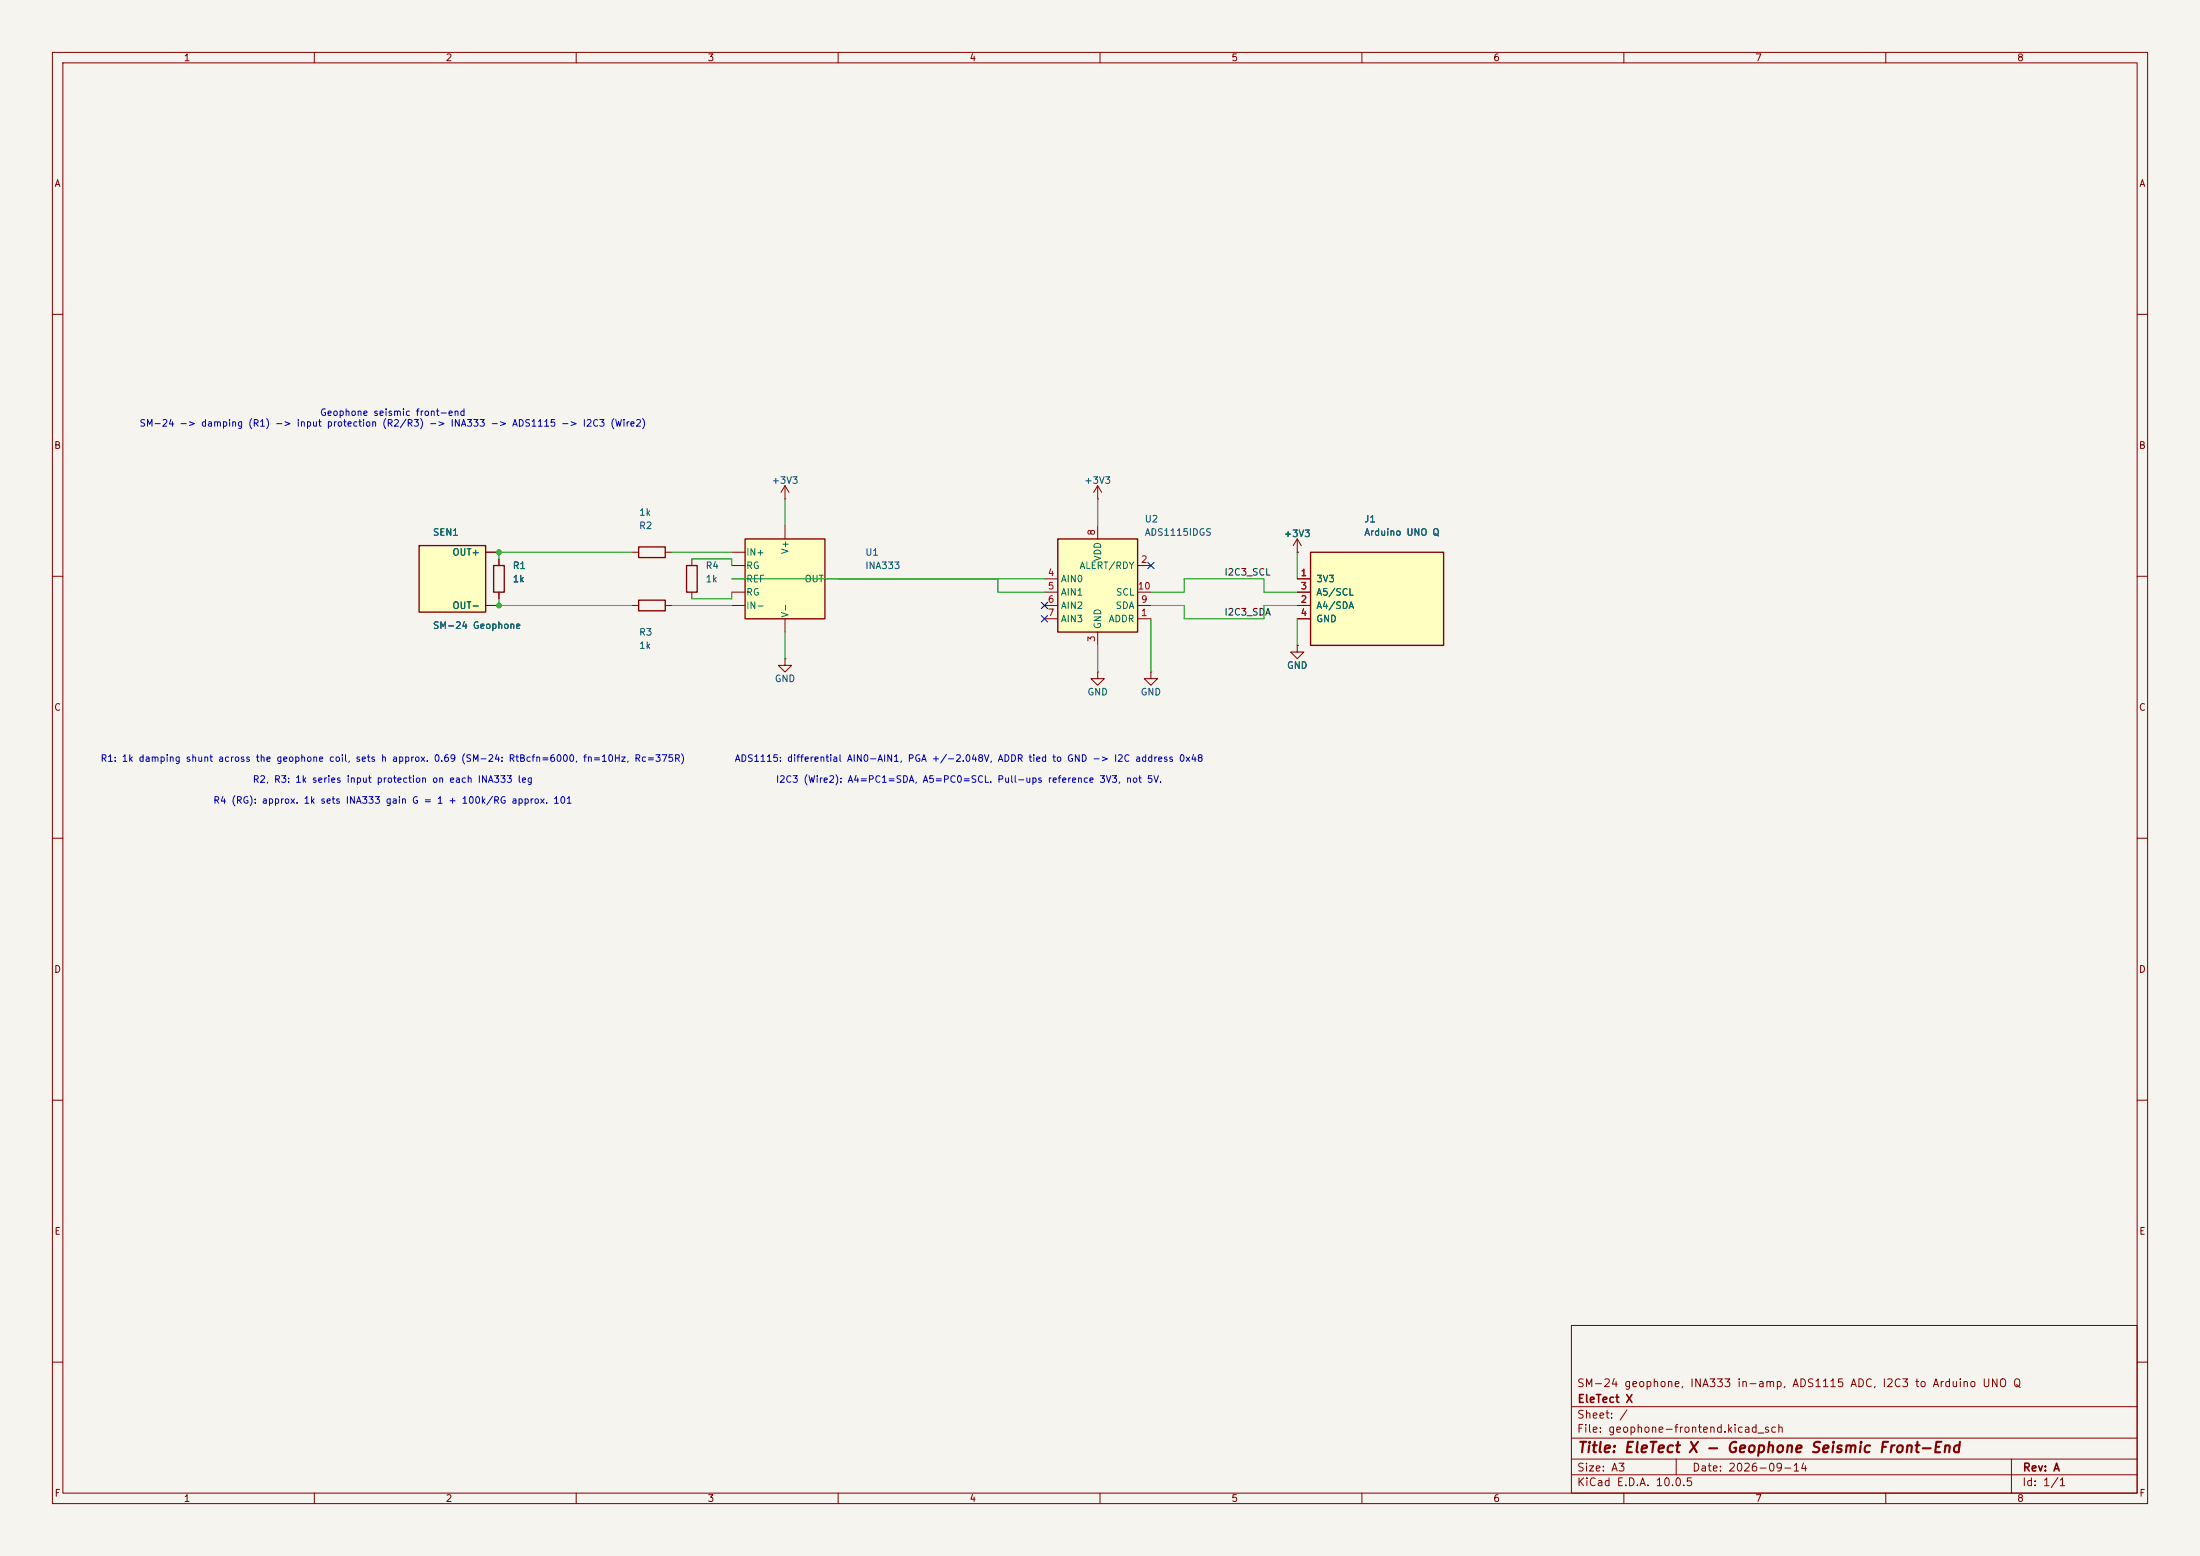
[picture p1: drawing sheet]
(kicad_sch
 (version 20250114)
 (generator "eeschema")
 (generator_version "9.0")
 (paper "A3")
 (title_block
  (title "EleTect X - Geophone Seismic Front-End")
  (date "2026-09-14")
  (rev "A")
  (company "EleTect X")
  (comment 1 "SM-24 geophone, INA333 in-amp, ADS1115 ADC, I2C3 to Arduino UNO Q"))
 (lib_symbols
  (symbol "Device:R"
   (pin_numbers (hide yes))
   (pin_names
    (offset 0)) (exclude_from_sim no) (in_bom yes) (on_board yes)
   (property "Reference" "R" (at 2.032 0 90) (effects (font (size 1.27 1.27))))
   (property "Value" "R" (at 0 0 90) (effects (font (size 1.27 1.27))))
   (property "Footprint" "Resistor_THT:R_Axial_DIN0207_L6.3mm_D2.5mm_P10.16mm_Horizontal" (at -1.778 0 90) (effects (font (size 1.27 1.27)) (hide yes)))
   (property "Datasheet" "" (at 0 0 0) (effects (font (size 1.27 1.27)) (hide yes)))
   (property "Description" "Resistor" (at 0 0 0) (effects (font (size 1.27 1.27)) (hide yes)))
   (symbol "R_0_1"
    (rectangle (start -1.016 -2.54) (end 1.016 2.54) (stroke (width 0.254) (type default)) (fill (type none))))
   (symbol "R_1_1"
    (pin passive line (at 0 3.81 270) (length 1.27) (name "" (effects (font (size 1.27 1.27)))) (number "1" (effects (font (size 1.27 1.27)))))
    (pin passive line (at 0 -3.81 90) (length 1.27) (name "" (effects (font (size 1.27 1.27)))) (number "2" (effects (font (size 1.27 1.27))))))
   (embedded_fonts no))
  (symbol "power:GND"
   (power global)
   (pin_numbers (hide yes))
   (pin_names (offset 0) (hide yes)) (exclude_from_sim no) (in_bom yes) (on_board yes)
   (property "Reference" "#PWR" (at 0 -6.35 0) (effects (font (size 1.27 1.27)) (hide yes)))
   (property "Value" "GND" (at 0 -3.81 0) (effects (font (size 1.27 1.27))))
   (property "Footprint" "" (at 0 0 0) (effects (font (size 1.27 1.27)) (hide yes)))
   (property "Datasheet" "" (at 0 0 0) (effects (font (size 1.27 1.27)) (hide yes)))
   (property "Description" "Power symbol creates a global label with name \"GND\" , ground" (at 0 0 0) (effects (font (size 1.27 1.27)) (hide yes)))
   (symbol "GND_0_1"
    (polyline (pts (xy 0 0) (xy 0 -1.27) (xy 1.27 -1.27) (xy 0 -2.54) (xy -1.27 -1.27) (xy 0 -1.27)) (stroke (width 0) (type default)) (fill (type none))))
   (symbol "GND_1_1"
    (pin power_in line (at 0 0 270) (length 0) (name "" (effects (font (size 1.27 1.27)))) (number "1" (effects (font (size 1.27 1.27))))))
   (embedded_fonts no))
  (symbol "power:+3V3"
   (power global)
   (pin_numbers (hide yes))
   (pin_names (offset 0) (hide yes)) (exclude_from_sim no) (in_bom yes) (on_board yes)
   (property "Reference" "#PWR" (at 0 -3.81 0) (effects (font (size 1.27 1.27)) (hide yes)))
   (property "Value" "+3V3" (at 0 3.556 0) (effects (font (size 1.27 1.27))))
   (property "Footprint" "" (at 0 0 0) (effects (font (size 1.27 1.27)) (hide yes)))
   (property "Datasheet" "" (at 0 0 0) (effects (font (size 1.27 1.27)) (hide yes)))
   (property "Description" "Power symbol creates a global label with name \"+3V3\"" (at 0 0 0) (effects (font (size 1.27 1.27)) (hide yes)))
   (symbol "+3V3_0_1"
    (polyline (pts (xy -0.762 1.27) (xy 0 2.54)) (stroke (width 0) (type default)) (fill (type none)))
    (polyline (pts (xy 0 2.54) (xy 0.762 1.27)) (stroke (width 0) (type default)) (fill (type none)))
    (polyline (pts (xy 0 0) (xy 0 2.54)) (stroke (width 0) (type default)) (fill (type none))))
   (symbol "+3V3_1_1"
    (pin power_in line (at 0 0 90) (length 0) (name "" (effects (font (size 1.27 1.27)))) (number "1" (effects (font (size 1.27 1.27))))))
   (embedded_fonts no))
  (symbol "Amplifier_Instrumentation:INA333xxDGK"
   (pin_numbers (hide yes))
   (pin_names (offset 0.127)) (exclude_from_sim no) (in_bom yes) (on_board yes)
   (property "Reference" "U" (at 3.81 3.175 0) (effects (font (size 1.27 1.27)) (justify left)))
   (property "Value" "INA333xxDGK" (at 3.81 -3.175 0) (effects (font (size 1.27 1.27)) (justify left)))
   (property "Footprint" "Package_SO:VSSOP-8_3x3mm_P0.65mm" (at 0 -7.62 0) (effects (font (size 1.27 1.27)) (hide yes)))
   (property "Datasheet" "https://www.ti.com/lit/ds/symlink/ina333.pdf" (at 2.54 0 0) (effects (font (size 1.27 1.27)) (hide yes)))
   (property "Description" "Zero Drift, Micropower Instrumentation Amplifier G = 1 + 100kOhm/Rg, VSSOP-8" (at 0 0 0) (effects (font (size 1.27 1.27)) (hide yes)))
   (symbol "INA333xxDGK_0_1"
    (rectangle (start -7.62 7.62) (end 7.62 -7.62) (stroke (width 0.254) (type default)) (fill (type background))))
   (symbol "INA333xxDGK_1_1"
    (pin passive line (at -10.16 2.54 0) (length 2.54) (name "RG" (effects (font (size 1.27 1.27)))) (number "1" (effects (font (size 1.27 1.27)))))
    (pin input line (at -10.16 -5.08 0) (length 2.54) (name "IN-" (effects (font (size 1.27 1.27)))) (number "2" (effects (font (size 1.27 1.27)))))
    (pin input line (at -10.16 5.08 0) (length 2.54) (name "IN+" (effects (font (size 1.27 1.27)))) (number "3" (effects (font (size 1.27 1.27)))))
    (pin power_in line (at 0 -10.16 90) (length 2.54) (name "V-" (effects (font (size 1.27 1.27)))) (number "4" (effects (font (size 1.27 1.27)))))
    (pin input line (at -10.16 0 0) (length 2.54) (name "REF" (effects (font (size 1.27 1.27)))) (number "5" (effects (font (size 1.27 1.27)))))
    (pin output line (at 10.16 0 180) (length 2.54) (name "OUT" (effects (font (size 1.27 1.27)))) (number "6" (effects (font (size 1.27 1.27)))))
    (pin power_in line (at 0 10.16 270) (length 2.54) (name "V+" (effects (font (size 1.27 1.27)))) (number "7" (effects (font (size 1.27 1.27)))))
    (pin passive line (at -10.16 -2.54 0) (length 2.54) (name "RG" (effects (font (size 1.27 1.27)))) (number "8" (effects (font (size 1.27 1.27))))))
   (embedded_fonts no))
  (symbol "Analog_ADC:ADS1115IDGS" (exclude_from_sim no) (in_bom yes) (on_board yes)
   (property "Reference" "U" (at 2.54 13.97 0) (effects (font (size 1.27 1.27))))
   (property "Value" "ADS1115IDGS" (at 7.62 11.43 0) (effects (font (size 1.27 1.27))))
   (property "Footprint" "Package_SO:TSSOP-10_3x3mm_P0.5mm" (at 0 -12.7 0) (effects (font (size 1.27 1.27)) (hide yes)))
   (property "Datasheet" "http://www.ti.com/lit/ds/symlink/ads1115.pdf" (at -1.27 -22.86 0) (effects (font (size 1.27 1.27)) (hide yes)))
   (property "Description" "Ultra-Small, Low-Power, I2C-Compatible, 860-SPS, 16-Bit ADCs With Internal Reference, Oscillator, and Programmable Comparator, VSSOP-10" (at 0 0 0) (effects (font (size 1.27 1.27)) (hide yes)))
   (symbol "ADS1115IDGS_0_1"
    (rectangle (start -7.62 10.16) (end 7.62 -7.62) (stroke (width 0.254) (type default)) (fill (type background))))
   (symbol "ADS1115IDGS_1_1"
    (pin input line (at 10.16 -5.08 180) (length 2.54) (name "ADDR" (effects (font (size 1.27 1.27)))) (number "1" (effects (font (size 1.27 1.27)))))
    (pin output line (at 10.16 5.08 180) (length 2.54) (name "ALERT/RDY" (effects (font (size 1.27 1.27)))) (number "2" (effects (font (size 1.27 1.27)))))
    (pin power_in line (at 0 -10.16 90) (length 2.54) (name "GND" (effects (font (size 1.27 1.27)))) (number "3" (effects (font (size 1.27 1.27)))))
    (pin input line (at -10.16 2.54 0) (length 2.54) (name "AIN0" (effects (font (size 1.27 1.27)))) (number "4" (effects (font (size 1.27 1.27)))))
    (pin input line (at -10.16 0 0) (length 2.54) (name "AIN1" (effects (font (size 1.27 1.27)))) (number "5" (effects (font (size 1.27 1.27)))))
    (pin input line (at -10.16 -2.54 0) (length 2.54) (name "AIN2" (effects (font (size 1.27 1.27)))) (number "6" (effects (font (size 1.27 1.27)))))
    (pin input line (at -10.16 -5.08 0) (length 2.54) (name "AIN3" (effects (font (size 1.27 1.27)))) (number "7" (effects (font (size 1.27 1.27)))))
    (pin power_in line (at 0 12.7 270) (length 2.54) (name "VDD" (effects (font (size 1.27 1.27)))) (number "8" (effects (font (size 1.27 1.27)))))
    (pin bidirectional line (at 10.16 -2.54 180) (length 2.54) (name "SDA" (effects (font (size 1.27 1.27)))) (number "9" (effects (font (size 1.27 1.27)))))
    (pin input line (at 10.16 0 180) (length 2.54) (name "SCL" (effects (font (size 1.27 1.27)))) (number "10" (effects (font (size 1.27 1.27))))))
   (embedded_fonts no))
  (symbol "eletect:SM24_Geophone"
   (pin_numbers (hide yes))
   (pin_names (offset 1.016)) (exclude_from_sim no) (in_bom yes) (on_board yes)
   (property "Reference" "SEN" (at -8.89 8.89 0) (effects (font (size 1.27 1.27))))
   (property "Value" "SM-24 Geophone" (at -8.89 -8.89 0) (effects (font (size 1.27 1.27))))
   (property "Footprint" "" (at 0 0 0) (effects (font (size 1.27 1.27)) (hide yes)))
   (property "Datasheet" "" (at 0 0 0) (effects (font (size 1.27 1.27)) (hide yes)))
   (property "Description" "10 Hz vertical velocity geophone, 375 ohm coil, buried sensor element" (at 0 0 0) (effects (font (size 1.27 1.27)) (hide yes)))
   (symbol "SM24_Geophone_0_1"
    (rectangle (start -6.35 6.35) (end 6.35 -6.35) (stroke (width 0.254) (type default)) (fill (type background))))
   (symbol "SM24_Geophone_1_1"
    (pin passive line (at 8.89 5.08 180) (length 2.54) (name "OUT+" (effects (font (size 1.27 1.27)))) (number "1" (effects (font (size 1.27 1.27)))))
    (pin passive line (at 8.89 -5.08 180) (length 2.54) (name "OUT-" (effects (font (size 1.27 1.27)))) (number "2" (effects (font (size 1.27 1.27))))))
   (embedded_fonts no))
  (symbol "eletect:Arduino_UNOQ_I2C3"
   (pin_names (offset 1.016)) (exclude_from_sim no) (in_bom yes) (on_board yes)
   (property "Reference" "J" (at -12.7 12.7 0) (effects (font (size 1.27 1.27))))
   (property "Value" "Arduino UNO Q" (at -12.7 -12.7 0) (effects (font (size 1.27 1.27))))
   (property "Footprint" "" (at 0 0 0) (effects (font (size 1.27 1.27)) (hide yes)))
   (property "Datasheet" "" (at 0 0 0) (effects (font (size 1.27 1.27)) (hide yes)))
   (property "Description" "Arduino UNO Q (STM32U585) header pins used by the geophone front-end: A4/A5 = I2C3 (Wire2), plus 3V3/GND" (at 0 0 0) (effects (font (size 1.27 1.27)) (hide yes)))
   (symbol "Arduino_UNOQ_I2C3_0_1"
    (rectangle (start -12.7 8.89) (end 12.7 -8.89) (stroke (width 0.254) (type default)) (fill (type background))))
   (symbol "Arduino_UNOQ_I2C3_1_1"
    (pin power_in line (at -15.24 3.81 0) (length 2.54) (name "3V3" (effects (font (size 1.27 1.27)))) (number "1" (effects (font (size 1.27 1.27)))))
    (pin bidirectional line (at -15.24 -1.27 0) (length 2.54) (name "A4/SDA" (effects (font (size 1.27 1.27)))) (number "2" (effects (font (size 1.27 1.27)))))
    (pin output line (at -15.24 1.27 0) (length 2.54) (name "A5/SCL" (effects (font (size 1.27 1.27)))) (number "3" (effects (font (size 1.27 1.27)))))
    (pin power_in line (at -15.24 -3.81 0) (length 2.54) (name "GND" (effects (font (size 1.27 1.27)))) (number "4" (effects (font (size 1.27 1.27))))))
   (embedded_fonts no)))
 (symbol
  (lib_id "eletect:SM24_Geophone")
  (at 86.36 110.49 0)
  (unit 1)
  (exclude_from_sim no)
  (in_bom yes)
  (on_board yes)
  (dnp no)
  (fields_autoplaced no)
  (property "Reference" "SEN1" (at 82.55 101.6 0) (effects (font (size 1.27 1.27)) (justify left)))
  (property "Value" "SM-24 Geophone" (at 82.55 119.38 0) (effects (font (size 1.27 1.27)) (justify left)))
  (property "Footprint" "" (at 86.36 110.49 0) (effects (font (size 1.27 1.27)) (hide yes)))
  (property "Datasheet" "" (at 86.36 110.49 0) (effects (font (size 1.27 1.27)) (hide yes)))
  (property "Description" "" (at 86.36 110.49 0) (effects (font (size 1.27 1.27)) (hide yes)))
  (pin "1")
  (pin "2"))
 (symbol
  (lib_id "Device:R")
  (at 95.25 110.49 0)
  (unit 1)
  (exclude_from_sim no)
  (in_bom yes)
  (on_board yes)
  (dnp no)
  (fields_autoplaced no)
  (property "Reference" "R1" (at 97.79 107.95 0) (effects (font (size 1.27 1.27)) (justify left)))
  (property "Value" "1k" (at 97.79 110.49 0) (effects (font (size 1.27 1.27)) (justify left)))
  (property "Footprint" "Resistor_THT:R_Axial_DIN0207_L6.3mm_D2.5mm_P10.16mm_Horizontal" (at 95.25 110.49 0) (effects (font (size 1.27 1.27)) (hide yes)))
  (property "Datasheet" "" (at 95.25 110.49 0) (effects (font (size 1.27 1.27)) (hide yes)))
  (property "Description" "" (at 95.25 110.49 0) (effects (font (size 1.27 1.27)) (hide yes)))
  (pin "1")
  (pin "2"))
 (symbol
  (lib_id "Device:R")
  (at 124.46 105.41 90)
  (unit 1)
  (exclude_from_sim no)
  (in_bom yes)
  (on_board yes)
  (dnp no)
  (fields_autoplaced no)
  (property "Reference" "R2" (at 121.92 100.33 270) (effects (font (size 1.27 1.27)) (justify left)))
  (property "Value" "1k" (at 121.92 97.79 270) (effects (font (size 1.27 1.27)) (justify left)))
  (property "Footprint" "Resistor_THT:R_Axial_DIN0207_L6.3mm_D2.5mm_P10.16mm_Horizontal" (at 124.46 105.41 0) (effects (font (size 1.27 1.27)) (hide yes)))
  (property "Datasheet" "" (at 124.46 105.41 0) (effects (font (size 1.27 1.27)) (hide yes)))
  (property "Description" "" (at 124.46 105.41 0) (effects (font (size 1.27 1.27)) (hide yes)))
  (pin "1")
  (pin "2"))
 (symbol
  (lib_id "Device:R")
  (at 124.46 115.57 90)
  (unit 1)
  (exclude_from_sim no)
  (in_bom yes)
  (on_board yes)
  (dnp no)
  (fields_autoplaced no)
  (property "Reference" "R3" (at 121.92 120.65 270) (effects (font (size 1.27 1.27)) (justify left)))
  (property "Value" "1k" (at 121.92 123.19 270) (effects (font (size 1.27 1.27)) (justify left)))
  (property "Footprint" "Resistor_THT:R_Axial_DIN0207_L6.3mm_D2.5mm_P10.16mm_Horizontal" (at 124.46 115.57 0) (effects (font (size 1.27 1.27)) (hide yes)))
  (property "Datasheet" "" (at 124.46 115.57 0) (effects (font (size 1.27 1.27)) (hide yes)))
  (property "Description" "" (at 124.46 115.57 0) (effects (font (size 1.27 1.27)) (hide yes)))
  (pin "1")
  (pin "2"))
 (symbol
  (lib_id "Device:R")
  (at 132.08 110.49 0)
  (unit 1)
  (exclude_from_sim no)
  (in_bom yes)
  (on_board yes)
  (dnp no)
  (fields_autoplaced no)
  (property "Reference" "R4" (at 134.62 107.95 0) (effects (font (size 1.27 1.27)) (justify left)))
  (property "Value" "1k" (at 134.62 110.49 0) (effects (font (size 1.27 1.27)) (justify left)))
  (property "Footprint" "Resistor_THT:R_Axial_DIN0207_L6.3mm_D2.5mm_P10.16mm_Horizontal" (at 132.08 110.49 0) (effects (font (size 1.27 1.27)) (hide yes)))
  (property "Datasheet" "" (at 132.08 110.49 0) (effects (font (size 1.27 1.27)) (hide yes)))
  (property "Description" "" (at 132.08 110.49 0) (effects (font (size 1.27 1.27)) (hide yes)))
  (pin "1")
  (pin "2"))
 (symbol
  (lib_id "Amplifier_Instrumentation:INA333xxDGK")
  (at 149.86 110.49 0)
  (unit 1)
  (exclude_from_sim no)
  (in_bom yes)
  (on_board yes)
  (dnp no)
  (fields_autoplaced no)
  (property "Reference" "U1" (at 165.1 105.41 0) (effects (font (size 1.27 1.27)) (justify left)))
  (property "Value" "INA333" (at 165.1 107.95 0) (effects (font (size 1.27 1.27)) (justify left)))
  (property "Footprint" "Package_SO:VSSOP-8_3x3mm_P0.65mm" (at 149.86 110.49 0) (effects (font (size 1.27 1.27)) (hide yes)))
  (property "Datasheet" "" (at 149.86 110.49 0) (effects (font (size 1.27 1.27)) (hide yes)))
  (property "Description" "" (at 149.86 110.49 0) (effects (font (size 1.27 1.27)) (hide yes)))
  (pin "1")
  (pin "2")
  (pin "3")
  (pin "4")
  (pin "5")
  (pin "6")
  (pin "7")
  (pin "8"))
 (symbol
  (lib_id "Analog_ADC:ADS1115IDGS")
  (at 209.55 113.03 0)
  (unit 1)
  (exclude_from_sim no)
  (in_bom yes)
  (on_board yes)
  (dnp no)
  (fields_autoplaced no)
  (property "Reference" "U2" (at 218.44 99.06 0) (effects (font (size 1.27 1.27)) (justify left)))
  (property "Value" "ADS1115IDGS" (at 218.44 101.6 0) (effects (font (size 1.27 1.27)) (justify left)))
  (property "Footprint" "Package_SO:TSSOP-10_3x3mm_P0.5mm" (at 209.55 113.03 0) (effects (font (size 1.27 1.27)) (hide yes)))
  (property "Datasheet" "" (at 209.55 113.03 0) (effects (font (size 1.27 1.27)) (hide yes)))
  (property "Description" "" (at 209.55 113.03 0) (effects (font (size 1.27 1.27)) (hide yes)))
  (pin "1")
  (pin "2")
  (pin "3")
  (pin "4")
  (pin "5")
  (pin "6")
  (pin "7")
  (pin "8")
  (pin "9")
  (pin "10"))
 (symbol
  (lib_id "eletect:Arduino_UNOQ_I2C3")
  (at 262.89 114.3 0)
  (unit 1)
  (exclude_from_sim no)
  (in_bom yes)
  (on_board yes)
  (dnp no)
  (fields_autoplaced no)
  (property "Reference" "J1" (at 260.35 99.06 0) (effects (font (size 1.27 1.27)) (justify left)))
  (property "Value" "Arduino UNO Q" (at 260.35 101.6 0) (effects (font (size 1.27 1.27)) (justify left)))
  (property "Footprint" "" (at 262.89 114.3 0) (effects (font (size 1.27 1.27)) (hide yes)))
  (property "Datasheet" "" (at 262.89 114.3 0) (effects (font (size 1.27 1.27)) (hide yes)))
  (property "Description" "" (at 262.89 114.3 0) (effects (font (size 1.27 1.27)) (hide yes)))
  (pin "1")
  (pin "2")
  (pin "3")
  (pin "4"))
 (symbol
  (lib_id "power:+3V3")
  (at 149.86 95.25 0)
  (unit 1)
  (exclude_from_sim no)
  (in_bom yes)
  (on_board yes)
  (dnp no)
  (property "Reference" "#PWR001" (at 149.86 99.06 0) (effects (font (size 1.27 1.27)) (hide yes)))
  (property "Value" "+3V3" (at 149.86 91.694 0) (effects (font (size 1.27 1.27))))
  (property "Footprint" "" (at 149.86 95.25 0) (effects (font (size 1.27 1.27)) (hide yes)))
  (property "Datasheet" "" (at 149.86 95.25 0) (effects (font (size 1.27 1.27)) (hide yes)))
  (property "Description" "" (at 149.86 95.25 0) (effects (font (size 1.27 1.27)) (hide yes)))
  (pin "1"))
 (symbol
  (lib_id "power:GND")
  (at 149.86 125.73 0)
  (unit 1)
  (exclude_from_sim no)
  (in_bom yes)
  (on_board yes)
  (dnp no)
  (property "Reference" "#PWR002" (at 149.86 132.08 0) (effects (font (size 1.27 1.27)) (hide yes)))
  (property "Value" "GND" (at 149.86 129.54 0) (effects (font (size 1.27 1.27))))
  (property "Footprint" "" (at 149.86 125.73 0) (effects (font (size 1.27 1.27)) (hide yes)))
  (property "Datasheet" "" (at 149.86 125.73 0) (effects (font (size 1.27 1.27)) (hide yes)))
  (property "Description" "" (at 149.86 125.73 0) (effects (font (size 1.27 1.27)) (hide yes)))
  (pin "1"))
 (symbol
  (lib_id "power:+3V3")
  (at 209.55 95.25 0)
  (unit 1)
  (exclude_from_sim no)
  (in_bom yes)
  (on_board yes)
  (dnp no)
  (property "Reference" "#PWR003" (at 209.55 99.06 0) (effects (font (size 1.27 1.27)) (hide yes)))
  (property "Value" "+3V3" (at 209.55 91.694 0) (effects (font (size 1.27 1.27))))
  (property "Footprint" "" (at 209.55 95.25 0) (effects (font (size 1.27 1.27)) (hide yes)))
  (property "Datasheet" "" (at 209.55 95.25 0) (effects (font (size 1.27 1.27)) (hide yes)))
  (property "Description" "" (at 209.55 95.25 0) (effects (font (size 1.27 1.27)) (hide yes)))
  (pin "1"))
 (symbol
  (lib_id "power:GND")
  (at 209.55 128.27 0)
  (unit 1)
  (exclude_from_sim no)
  (in_bom yes)
  (on_board yes)
  (dnp no)
  (property "Reference" "#PWR004" (at 209.55 134.62 0) (effects (font (size 1.27 1.27)) (hide yes)))
  (property "Value" "GND" (at 209.55 132.08 0) (effects (font (size 1.27 1.27))))
  (property "Footprint" "" (at 209.55 128.27 0) (effects (font (size 1.27 1.27)) (hide yes)))
  (property "Datasheet" "" (at 209.55 128.27 0) (effects (font (size 1.27 1.27)) (hide yes)))
  (property "Description" "" (at 209.55 128.27 0) (effects (font (size 1.27 1.27)) (hide yes)))
  (pin "1"))
 (symbol
  (lib_id "power:GND")
  (at 219.71 128.27 0)
  (unit 1)
  (exclude_from_sim no)
  (in_bom yes)
  (on_board yes)
  (dnp no)
  (property "Reference" "#PWR005" (at 219.71 134.62 0) (effects (font (size 1.27 1.27)) (hide yes)))
  (property "Value" "GND" (at 219.71 132.08 0) (effects (font (size 1.27 1.27))))
  (property "Footprint" "" (at 219.71 128.27 0) (effects (font (size 1.27 1.27)) (hide yes)))
  (property "Datasheet" "" (at 219.71 128.27 0) (effects (font (size 1.27 1.27)) (hide yes)))
  (property "Description" "" (at 219.71 128.27 0) (effects (font (size 1.27 1.27)) (hide yes)))
  (pin "1"))
 (symbol
  (lib_id "power:+3V3")
  (at 247.65 105.41 0)
  (unit 1)
  (exclude_from_sim no)
  (in_bom yes)
  (on_board yes)
  (dnp no)
  (property "Reference" "#PWR006" (at 247.65 109.22 0) (effects (font (size 1.27 1.27)) (hide yes)))
  (property "Value" "+3V3" (at 247.65 101.854 0) (effects (font (size 1.27 1.27))))
  (property "Footprint" "" (at 247.65 105.41 0) (effects (font (size 1.27 1.27)) (hide yes)))
  (property "Datasheet" "" (at 247.65 105.41 0) (effects (font (size 1.27 1.27)) (hide yes)))
  (property "Description" "" (at 247.65 105.41 0) (effects (font (size 1.27 1.27)) (hide yes)))
  (pin "1"))
 (symbol
  (lib_id "power:GND")
  (at 247.65 123.19 0)
  (unit 1)
  (exclude_from_sim no)
  (in_bom yes)
  (on_board yes)
  (dnp no)
  (property "Reference" "#PWR007" (at 247.65 129.54 0) (effects (font (size 1.27 1.27)) (hide yes)))
  (property "Value" "GND" (at 247.65 127 0) (effects (font (size 1.27 1.27))))
  (property "Footprint" "" (at 247.65 123.19 0) (effects (font (size 1.27 1.27)) (hide yes)))
  (property "Datasheet" "" (at 247.65 123.19 0) (effects (font (size 1.27 1.27)) (hide yes)))
  (property "Description" "" (at 247.65 123.19 0) (effects (font (size 1.27 1.27)) (hide yes)))
  (pin "1"))
 (wire
  (pts (xy 95.25 105.41) (xy 120.65 105.41))
  (stroke (width 0) (type solid)))
 (wire
  (pts (xy 95.25 106.68) (xy 95.25 105.41))
  (stroke (width 0) (type solid)))
 (junction
  (at 95.25 105.41)
  (diameter 0.9144)
  (color 0 0 0 0))
 (wire
  (pts (xy 95.25 115.57) (xy 120.65 115.57))
  (stroke (width 0) (type solid)))
 (wire
  (pts (xy 95.25 114.3) (xy 95.25 115.57))
  (stroke (width 0) (type solid)))
 (junction
  (at 95.25 115.57)
  (diameter 0.9144)
  (color 0 0 0 0))
 (wire
  (pts (xy 128.27 105.41) (xy 139.7 105.41))
  (stroke (width 0) (type solid)))
 (wire
  (pts (xy 128.27 115.57) (xy 139.7 115.57))
  (stroke (width 0) (type solid)))
 (wire
  (pts (xy 132.08 106.68) (xy 139.7 106.68))
  (stroke (width 0) (type solid)))
 (wire
  (pts (xy 139.7 106.68) (xy 139.7 107.95))
  (stroke (width 0) (type solid)))
 (wire
  (pts (xy 132.08 114.3) (xy 139.7 114.3))
  (stroke (width 0) (type solid)))
 (wire
  (pts (xy 139.7 114.3) (xy 139.7 113.03))
  (stroke (width 0) (type solid)))
 (wire
  (pts (xy 149.86 100.33) (xy 149.86 95.25))
  (stroke (width 0) (type solid)))
 (wire
  (pts (xy 149.86 120.65) (xy 149.86 125.73))
  (stroke (width 0) (type solid)))
 (wire
  (pts (xy 160.02 110.49) (xy 199.39 110.49))
  (stroke (width 0) (type solid)))
 (wire
  (pts (xy 139.7 110.49) (xy 190.5 110.49))
  (stroke (width 0) (type solid)))
 (wire
  (pts (xy 190.5 110.49) (xy 190.5 113.03))
  (stroke (width 0) (type solid)))
 (wire
  (pts (xy 190.5 113.03) (xy 199.39 113.03))
  (stroke (width 0) (type solid)))
 (wire
  (pts (xy 209.55 100.33) (xy 209.55 95.25))
  (stroke (width 0) (type solid)))
 (wire
  (pts (xy 209.55 123.19) (xy 209.55 128.27))
  (stroke (width 0) (type solid)))
 (wire
  (pts (xy 219.71 118.11) (xy 219.71 128.27))
  (stroke (width 0) (type solid)))
 (no_connect
  (at 219.71 107.95))
 (no_connect
  (at 199.39 115.57))
 (no_connect
  (at 199.39 118.11))
 (wire
  (pts (xy 219.71 115.57) (xy 226.06 115.57))
  (stroke (width 0) (type solid)))
 (wire
  (pts (xy 226.06 115.57) (xy 226.06 118.11))
  (stroke (width 0) (type solid)))
 (wire
  (pts (xy 226.06 118.11) (xy 241.3 118.11))
  (stroke (width 0) (type solid)))
 (wire
  (pts (xy 241.3 118.11) (xy 241.3 115.57))
  (stroke (width 0) (type solid)))
 (wire
  (pts (xy 241.3 115.57) (xy 247.65 115.57))
  (stroke (width 0) (type solid)))
 (wire
  (pts (xy 219.71 113.03) (xy 226.06 113.03))
  (stroke (width 0) (type solid)))
 (wire
  (pts (xy 226.06 113.03) (xy 226.06 110.49))
  (stroke (width 0) (type solid)))
 (wire
  (pts (xy 226.06 110.49) (xy 241.3 110.49))
  (stroke (width 0) (type solid)))
 (wire
  (pts (xy 241.3 110.49) (xy 241.3 113.03))
  (stroke (width 0) (type solid)))
 (wire
  (pts (xy 241.3 113.03) (xy 247.65 113.03))
  (stroke (width 0) (type solid)))
 (label "I2C3_SDA"
  (at 233.68 118.11 0)
  (effects (font (size 1.27 1.27)) (justify left bottom)))
 (label "I2C3_SCL"
  (at 233.68 110.49 0)
  (effects (font (size 1.27 1.27)) (justify left bottom)))
 (wire
  (pts (xy 247.65 110.49) (xy 247.65 105.41))
  (stroke (width 0) (type solid)))
 (wire
  (pts (xy 247.65 118.11) (xy 247.65 123.19))
  (stroke (width 0) (type solid)))
 (text "Geophone seismic front-end\nSM-24 -> damping (R1) -> input protection (R2/R3) -> INA333 -> ADS1115 -> I2C3 (Wire2)"
  (exclude_from_sim no)
  (at 75 80 0)
  (effects (font (size 1.27 1.27))))
 (text "R1: 1k damping shunt across the geophone coil, sets h approx. 0.69 (SM-24: RtBcfn=6000, fn=10Hz, Rc=375R)"
  (exclude_from_sim no)
  (at 75 145 0)
  (effects (font (size 1.27 1.27))))
 (text "R2, R3: 1k series input protection on each INA333 leg"
  (exclude_from_sim no)
  (at 75 149 0)
  (effects (font (size 1.27 1.27))))
 (text "R4 (RG): approx. 1k sets INA333 gain G = 1 + 100k/RG approx. 101"
  (exclude_from_sim no)
  (at 75 153 0)
  (effects (font (size 1.27 1.27))))
 (text "ADS1115: differential AIN0-AIN1, PGA +/-2.048V, ADDR tied to GND -> I2C address 0x48"
  (exclude_from_sim no)
  (at 185 145 0)
  (effects (font (size 1.27 1.27))))
 (text "I2C3 (Wire2): A4=PC1=SDA, A5=PC0=SCL. Pull-ups reference 3V3, not 5V."
  (exclude_from_sim no)
  (at 185 149 0)
  (effects (font (size 1.27 1.27))))
 (sheet_instances
  (path ""
   (page "1")))
 (embedded_fonts no))
